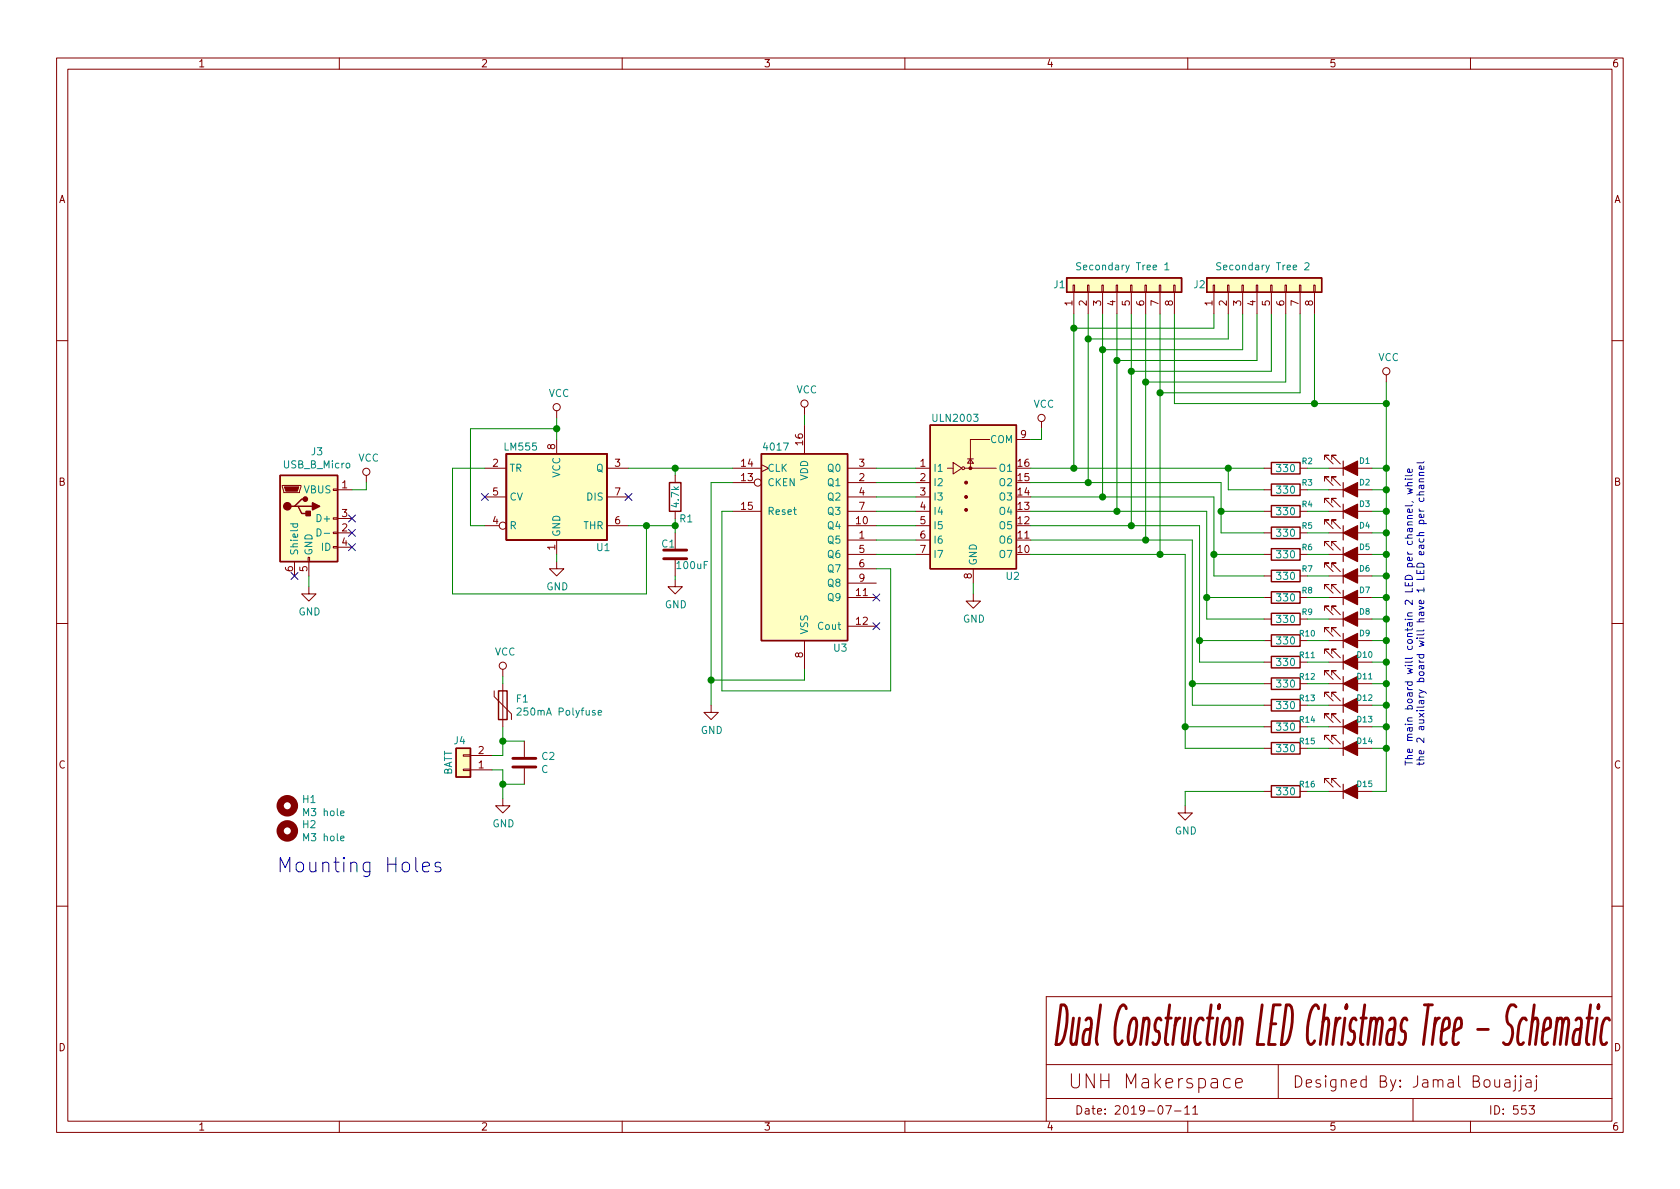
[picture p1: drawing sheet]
EESchema Schematic File Version 5
LIBS:PCB-cache
EELAYER 30 0
EELAYER END
$Descr A4 11693 8268
encoding utf-8
Sheet 1 1
Title "Dual Construction LED Christmas Tree"
Date "2019-07-11"
Rev ""
Comp "UNH Makerspace"
Comment1 "Jamal Bouajjaj"
Comment2 "553"
Comment3 ""
Comment4 ""
Comment5 ""
Comment6 ""
Comment7 ""
Comment8 ""
Comment9 ""
$EndDescr
$Comp
L Timer:LM555 U1
U 1 1
P 3875 3450
F 0 "U1" H 4200 3100 50  0000 C CNN
F 1 "LM555" H 3625 3800 50  0000 C CNN
F 2 "Package_DIP:DIP-8_W7.62mm_Socket_LongPads" H 3875 3450 50  0001 C CNN
F 3 "http://www.ti.com/lit/ds/symlink/lm555.pdf" H 3875 3450 50  0001 C CNN
	1    3875 3450
	1    0    0    -1  
$EndComp
$Comp
L Device:C C1
U 1 1
P 4700 3850
F 0 "C1" H 4600 3925 50  0000 L CNN
F 1 "100uF" H 4700 3775 50  0000 L CNN
F 2 "Capacitor_THT:CP_Radial_D5.0mm_P2.50mm" H 4738 3700 50  0001 C CNN
F 3 "~" H 4700 3850 50  0001 C CNN
	1    4700 3850
	1    0    0    -1  
$EndComp
Wire Wire Line
	4700 3600 4700 3650
Wire Wire Line
	4700 3650 4500 3650
Wire Wire Line
	4700 3700 4700 3650
Connection ~ 4700 3650
$Comp
L power:GND #PWR07
U 1 1
P 4700 4025
F 0 "#PWR07" H 4700 3775 50  0001 C CNN
F 1 "GND" H 4705 3852 50  0000 C CNN
F 2 "" H 4700 4025 50  0001 C CNN
F 3 "" H 4700 4025 50  0001 C CNN
	1    4700 4025
	1    0    0    -1  
$EndComp
Wire Wire Line
	4700 4025 4700 4000
NoConn ~ 4375 3450
Wire Wire Line
	4500 3650 4500 4125
Wire Wire Line
	4500 4125 3150 4125
Wire Wire Line
	3150 4125 3150 3250
Wire Wire Line
	3150 3250 3375 3250
Connection ~ 4500 3650
Wire Wire Line
	4500 3650 4375 3650
$Comp
L power:GND #PWR06
U 1 1
P 3875 3900
F 0 "#PWR06" H 3875 3650 50  0001 C CNN
F 1 "GND" H 3880 3727 50  0000 C CNN
F 2 "" H 3875 3900 50  0001 C CNN
F 3 "" H 3875 3900 50  0001 C CNN
	1    3875 3900
	1    0    0    -1  
$EndComp
Wire Wire Line
	3875 3900 3875 3850
Wire Wire Line
	3375 3650 3275 3650
Wire Wire Line
	3275 3650 3275 2975
Wire Wire Line
	3275 2975 3875 2975
Wire Wire Line
	3875 2975 3875 3050
$Comp
L power:VCC #PWR03
U 1 1
P 3875 2900
F 0 "#PWR03" H 3875 2750 50  0001 C CNN
F 1 "VCC" H 3892 3073 50  0000 C CNN
F 2 "" H 3875 2900 50  0001 C CNN
F 3 "" H 3875 2900 50  0001 C CNN
	1    3875 2900
	1    0    0    -1  
$EndComp
Wire Wire Line
	3875 2900 3875 2975
Connection ~ 3875 2975
NoConn ~ 3375 3450
$Comp
L Connector:USB_B_Micro J3
U 1 1
P 2150 3600
F 0 "J3" H 2207 4067 50  0000 C CNN
F 1 "USB_B_Micro" H 2207 3976 50  0000 C CNN
F 2 "Connector_USB:USB_Micro-B_Wuerth_614105150721_Vertical" H 2300 3550 50  0001 C CNN
F 3 "~" H 2300 3550 50  0001 C CNN
	1    2150 3600
	1    0    0    -1  
$EndComp
NoConn ~ 2450 3600
NoConn ~ 2450 3700
NoConn ~ 2450 3800
NoConn ~ 2050 4000
$Comp
L power:GND #PWR08
U 1 1
P 2150 4075
F 0 "#PWR08" H 2150 3825 50  0001 C CNN
F 1 "GND" H 2155 3902 50  0000 C CNN
F 2 "" H 2150 4075 50  0001 C CNN
F 3 "" H 2150 4075 50  0001 C CNN
	1    2150 4075
	1    0    0    -1  
$EndComp
$Comp
L power:VCC #PWR05
U 1 1
P 2550 3350
F 0 "#PWR05" H 2550 3200 50  0001 C CNN
F 1 "VCC" H 2567 3523 50  0000 C CNN
F 2 "" H 2550 3350 50  0001 C CNN
F 3 "" H 2550 3350 50  0001 C CNN
	1    2550 3350
	1    0    0    -1  
$EndComp
Wire Wire Line
	2550 3350 2550 3400
Wire Wire Line
	2550 3400 2450 3400
Wire Wire Line
	2150 4075 2150 4000
$Comp
L 4xxx:4017 U3
U 1 1
P 5600 3750
F 0 "U3" H 5850 3000 50  0000 C CNN
F 1 "4017" H 5400 4400 50  0000 C CNN
F 2 "Package_SO:SOIC-16_3.9x9.9mm_P1.27mm" H 5600 3750 50  0001 C CNN
F 3 "http://www.intersil.com/content/dam/Intersil/documents/cd40/cd4017bms-22bms.pdf" H 5600 3750 50  0001 C CNN
	1    5600 3750
	1    0    0    -1  
$EndComp
Wire Wire Line
	4375 3250 4700 3250
Wire Wire Line
	4700 3250 4700 3300
Wire Wire Line
	5100 3250 4700 3250
Connection ~ 4700 3250
Wire Wire Line
	5600 2875 5600 2950
Wire Wire Line
	5100 3350 4950 3350
$Comp
L power:GND #PWR013
U 1 1
P 8250 5600
F 0 "#PWR013" H 8250 5350 50  0001 C CNN
F 1 "GND" H 8255 5427 50  0000 C CNN
F 2 "" H 8250 5600 50  0001 C CNN
F 3 "" H 8250 5600 50  0001 C CNN
	1    8250 5600
	1    0    0    -1  
$EndComp
$Comp
L power:VCC #PWR02
U 1 1
P 5600 2875
F 0 "#PWR02" H 5600 2725 50  0001 C CNN
F 1 "VCC" H 5617 3048 50  0000 C CNN
F 2 "" H 5600 2875 50  0001 C CNN
F 3 "" H 5600 2875 50  0001 C CNN
	1    5600 2875
	1    0    0    -1  
$EndComp
$Comp
L power:GND #PWR012
U 1 1
P 4950 4900
F 0 "#PWR012" H 4950 4650 50  0001 C CNN
F 1 "GND" H 4955 4727 50  0000 C CNN
F 2 "" H 4950 4900 50  0001 C CNN
F 3 "" H 4950 4900 50  0001 C CNN
	1    4950 4900
	1    0    0    -1  
$EndComp
Wire Wire Line
	4950 3350 4950 4725
Wire Wire Line
	4950 4725 5600 4725
Wire Wire Line
	5600 4725 5600 4650
Connection ~ 4950 4725
Wire Wire Line
	4950 4725 4950 4900
NoConn ~ 6100 4150
NoConn ~ 6100 4350
$Comp
L Connector_Generic:Conn_01x08 J1
U 1 1
P 7775 1975
F 0 "J1" V 7775 2375 50  0000 C CNN
F 1 "Secondary Tree 1" V 7900 1600 50  0000 L CNN
F 2 "Connector_PinSocket_2.54mm:PinSocket_1x08_P2.54mm_Vertical" H 7775 1975 50  0001 C CNN
F 3 "~" H 7775 1975 50  0001 C CNN
	1    7775 1975
	0    -1   -1   0   
$EndComp
$Comp
L Transistor_Array:ULN2003 U2
U 1 1
P 6775 3450
F 0 "U2" H 7050 2900 50  0000 C CNN
F 1 "ULN2003" H 6650 4000 50  0000 C CNN
F 2 "Package_SO:SOIC-16_3.9x9.9mm_P1.27mm" H 6825 2900 50  0001 L CNN
F 3 "http://www.ti.com/lit/ds/symlink/uln2003a.pdf" H 6875 3250 50  0001 C CNN
	1    6775 3450
	1    0    0    -1  
$EndComp
Wire Wire Line
	6375 3250 6100 3250
Wire Wire Line
	6100 3350 6375 3350
Wire Wire Line
	6375 3450 6100 3450
Wire Wire Line
	6100 3550 6375 3550
Wire Wire Line
	6100 3650 6375 3650
Wire Wire Line
	6375 3750 6100 3750
Wire Wire Line
	6100 3850 6375 3850
$Comp
L power:GND #PWR09
U 1 1
P 6775 4125
F 0 "#PWR09" H 6775 3875 50  0001 C CNN
F 1 "GND" H 6780 3952 50  0000 C CNN
F 2 "" H 6775 4125 50  0001 C CNN
F 3 "" H 6775 4125 50  0001 C CNN
	1    6775 4125
	1    0    0    -1  
$EndComp
Wire Wire Line
	6775 4125 6775 4050
$Comp
L power:VCC #PWR04
U 1 1
P 7250 2975
F 0 "#PWR04" H 7250 2825 50  0001 C CNN
F 1 "VCC" H 7267 3148 50  0000 C CNN
F 2 "" H 7250 2975 50  0001 C CNN
F 3 "" H 7250 2975 50  0001 C CNN
	1    7250 2975
	1    0    0    -1  
$EndComp
Wire Wire Line
	7250 2975 7250 3050
Wire Wire Line
	7250 3050 7175 3050
$Comp
L Connector_Generic:Conn_01x08 J2
U 1 1
P 8750 1975
F 0 "J2" V 8750 2375 50  0000 C CNN
F 1 "Secondary Tree 2" V 8875 1600 50  0000 L CNN
F 2 "Connector_PinSocket_2.54mm:PinSocket_1x08_P2.54mm_Vertical" H 8750 1975 50  0001 C CNN
F 3 "~" H 8750 1975 50  0001 C CNN
	1    8750 1975
	0    -1   -1   0   
$EndComp
Wire Wire Line
	7175 3250 7475 3250
Wire Wire Line
	7475 3250 7475 2275
Wire Wire Line
	7575 2175 7575 2350
Wire Wire Line
	7575 3350 7175 3350
Wire Wire Line
	7175 3450 7675 3450
Wire Wire Line
	7775 2175 7775 2500
Wire Wire Line
	7775 3550 7175 3550
Wire Wire Line
	7175 3650 7875 3650
Wire Wire Line
	7875 3650 7875 2575
Wire Wire Line
	7975 2175 7975 2650
Wire Wire Line
	7975 3750 7175 3750
Wire Wire Line
	7175 3850 8075 3850
Wire Wire Line
	8075 3850 8075 2725
Wire Wire Line
	8450 2175 8450 2275
Wire Wire Line
	8450 2275 7475 2275
Connection ~ 7475 2275
Wire Wire Line
	7475 2275 7475 2175
Wire Wire Line
	8550 2175 8550 2350
Wire Wire Line
	8550 2350 7575 2350
Connection ~ 7575 2350
Wire Wire Line
	7575 2350 7575 3350
Wire Wire Line
	7675 2425 8650 2425
Wire Wire Line
	8650 2425 8650 2175
Wire Wire Line
	7675 2175 7675 2425
Connection ~ 7675 2425
Wire Wire Line
	7675 2425 7675 3450
Wire Wire Line
	8750 2175 8750 2500
Wire Wire Line
	8750 2500 7775 2500
Connection ~ 7775 2500
Wire Wire Line
	7775 2500 7775 3550
Wire Wire Line
	7875 2575 8850 2575
Wire Wire Line
	8850 2575 8850 2175
Connection ~ 7875 2575
Wire Wire Line
	7875 2575 7875 2175
Wire Wire Line
	7975 2650 8950 2650
Wire Wire Line
	8950 2650 8950 2175
Connection ~ 7975 2650
Wire Wire Line
	7975 2650 7975 3750
Wire Wire Line
	9050 2175 9050 2725
Wire Wire Line
	9050 2725 8075 2725
Connection ~ 8075 2725
Wire Wire Line
	8075 2725 8075 2175
Text Notes 9925 5325 1    50   ~ 0
The main board will contain 2 LED per channel, while \nthe 2 auxilary board will have 1 LED each per channel
Wire Wire Line
	7475 3250 8550 3250
Connection ~ 7475 3250
Wire Wire Line
	8800 3400 8550 3400
Wire Wire Line
	8550 3400 8550 3250
Connection ~ 8550 3250
Wire Wire Line
	8550 3250 8800 3250
Connection ~ 7575 3350
Connection ~ 7675 3450
Connection ~ 7775 3550
Connection ~ 7875 3650
Connection ~ 7975 3750
Connection ~ 8075 3850
$Comp
L power:VCC #PWR01
U 1 1
P 9650 2650
F 0 "#PWR01" H 9650 2500 50  0001 C CNN
F 1 "VCC" H 9667 2823 50  0000 C CNN
F 2 "" H 9650 2650 50  0001 C CNN
F 3 "" H 9650 2650 50  0001 C CNN
	1    9650 2650
	1    0    0    -1  
$EndComp
Wire Wire Line
	8175 2175 8175 2800
Wire Wire Line
	8175 2800 9150 2800
Wire Wire Line
	9150 2800 9150 2175
Connection ~ 9150 2800
Wire Wire Line
	5100 3550 5025 3550
Wire Wire Line
	5025 3550 5025 4800
Wire Wire Line
	5025 4800 6200 4800
Wire Wire Line
	6200 4800 6200 3950
Wire Wire Line
	6200 3950 6100 3950
$Comp
L Mechanical:MountingHole H1
U 1 1
P 2000 5600
F 0 "H1" H 2100 5646 50  0000 L CNN
F 1 "M3 hole" H 2100 5555 50  0000 L CNN
F 2 "MountingHole:MountingHole_3.2mm_M3_DIN965" H 2000 5600 50  0001 C CNN
F 3 "~" H 2000 5600 50  0001 C CNN
	1    2000 5600
	1    0    0    -1  
$EndComp
$Comp
L Mechanical:MountingHole H2
U 1 1
P 2000 5775
F 0 "H2" H 2100 5821 50  0000 L CNN
F 1 "M3 hole" H 2100 5730 50  0000 L CNN
F 2 "MountingHole:MountingHole_3.2mm_M3_DIN965" H 2000 5775 50  0001 C CNN
F 3 "~" H 2000 5775 50  0001 C CNN
	1    2000 5775
	1    0    0    -1  
$EndComp
Text Notes 1925 6075 0    100  ~ 0
Mounting Holes
$Comp
L Connector_Generic:Conn_01x02 J4
U 1 1
P 3225 5350
F 0 "J4" H 3250 5150 50  0000 C CNN
F 1 "BATT" V 3325 5300 50  0000 C CNN
F 2 "Connector_PinHeader_2.54mm:PinHeader_1x02_P2.54mm_Vertical" H 3225 5350 50  0001 C CNN
F 3 "~" H 3225 5350 50  0001 C CNN
	1    3225 5350
	-1   0    0    1   
$EndComp
$Comp
L power:GND #PWR011
U 1 1
P 3500 5550
F 0 "#PWR011" H 3500 5300 50  0001 C CNN
F 1 "GND" H 3505 5377 50  0000 C CNN
F 2 "" H 3500 5550 50  0001 C CNN
F 3 "" H 3500 5550 50  0001 C CNN
	1    3500 5550
	1    0    0    -1  
$EndComp
$Comp
L power:VCC #PWR010
U 1 1
P 3500 4700
F 0 "#PWR010" H 3500 4550 50  0001 C CNN
F 1 "VCC" H 3517 4873 50  0000 C CNN
F 2 "" H 3500 4700 50  0001 C CNN
F 3 "" H 3500 4700 50  0001 C CNN
	1    3500 4700
	1    0    0    -1  
$EndComp
$Comp
L Device:R R2
U 1 1
P 8950 3250
F 0 "R2" V 8900 3400 40  0000 C CNN
F 1 "330" V 8950 3250 50  0000 C CNN
F 2 "Resistor_SMD:R_1206_3216Metric_Pad1.42x1.75mm_HandSolder" V 8880 3250 50  0001 C CNN
F 3 "~" H 8950 3250 50  0001 C CNN
	1    8950 3250
	0    1    1    0   
$EndComp
Wire Wire Line
	9100 3250 9250 3250
$Comp
L Device:LED_ALT D1
U 1 1
P 9400 3250
F 0 "D1" H 9500 3200 40  0000 C CNN
F 1 "LED_ALT" H 9250 3300 30  0001 C CNN
F 2 "LED_THT:LED_D5.0mm_Horizontal_O1.27mm_Z3.0mm" H 9400 3250 50  0001 C CNN
F 3 "~" H 9400 3250 50  0001 C CNN
	1    9400 3250
	1    0    0    1   
$EndComp
$Comp
L Device:R R3
U 1 1
P 8950 3400
F 0 "R3" V 8900 3550 40  0000 C CNN
F 1 "330" V 8950 3400 50  0000 C CNN
F 2 "Resistor_SMD:R_1206_3216Metric_Pad1.42x1.75mm_HandSolder" V 8880 3400 50  0001 C CNN
F 3 "~" H 8950 3400 50  0001 C CNN
	1    8950 3400
	0    1    1    0   
$EndComp
$Comp
L Device:LED_ALT D2
U 1 1
P 9400 3400
F 0 "D2" H 9500 3350 40  0000 C CNN
F 1 "LED_ALT" H 9250 3450 30  0001 C CNN
F 2 "LED_THT:LED_D5.0mm_Horizontal_O1.27mm_Z3.0mm" H 9400 3400 50  0001 C CNN
F 3 "~" H 9400 3400 50  0001 C CNN
	1    9400 3400
	1    0    0    1   
$EndComp
Wire Wire Line
	9100 3400 9250 3400
$Comp
L Device:R R4
U 1 1
P 8950 3550
F 0 "R4" V 8900 3700 40  0000 C CNN
F 1 "330" V 8950 3550 50  0000 C CNN
F 2 "Resistor_SMD:R_1206_3216Metric_Pad1.42x1.75mm_HandSolder" V 8880 3550 50  0001 C CNN
F 3 "~" H 8950 3550 50  0001 C CNN
	1    8950 3550
	0    1    1    0   
$EndComp
$Comp
L Device:LED_ALT D3
U 1 1
P 9400 3550
F 0 "D3" H 9500 3500 40  0000 C CNN
F 1 "LED_ALT" H 9250 3600 30  0001 C CNN
F 2 "LED_THT:LED_D5.0mm_Horizontal_O1.27mm_Z3.0mm" H 9400 3550 50  0001 C CNN
F 3 "~" H 9400 3550 50  0001 C CNN
	1    9400 3550
	1    0    0    1   
$EndComp
Wire Wire Line
	9100 3550 9250 3550
$Comp
L Device:R R5
U 1 1
P 8950 3700
F 0 "R5" V 8900 3850 40  0000 C CNN
F 1 "330" V 8950 3700 50  0000 C CNN
F 2 "Resistor_SMD:R_1206_3216Metric_Pad1.42x1.75mm_HandSolder" V 8880 3700 50  0001 C CNN
F 3 "~" H 8950 3700 50  0001 C CNN
	1    8950 3700
	0    1    1    0   
$EndComp
$Comp
L Device:LED_ALT D4
U 1 1
P 9400 3700
F 0 "D4" H 9500 3650 40  0000 C CNN
F 1 "LED_ALT" H 9250 3750 30  0001 C CNN
F 2 "LED_THT:LED_D5.0mm_Horizontal_O1.27mm_Z3.0mm" H 9400 3700 50  0001 C CNN
F 3 "~" H 9400 3700 50  0001 C CNN
	1    9400 3700
	1    0    0    1   
$EndComp
Wire Wire Line
	9100 3700 9250 3700
$Comp
L Device:R R6
U 1 1
P 8950 3850
F 0 "R6" V 8900 4000 40  0000 C CNN
F 1 "330" V 8950 3850 50  0000 C CNN
F 2 "Resistor_SMD:R_1206_3216Metric_Pad1.42x1.75mm_HandSolder" V 8880 3850 50  0001 C CNN
F 3 "~" H 8950 3850 50  0001 C CNN
	1    8950 3850
	0    1    1    0   
$EndComp
$Comp
L Device:LED_ALT D5
U 1 1
P 9400 3850
F 0 "D5" H 9500 3800 40  0000 C CNN
F 1 "LED_ALT" H 9250 3900 30  0001 C CNN
F 2 "LED_THT:LED_D5.0mm_Horizontal_O1.27mm_Z3.0mm" H 9400 3850 50  0001 C CNN
F 3 "~" H 9400 3850 50  0001 C CNN
	1    9400 3850
	1    0    0    1   
$EndComp
Wire Wire Line
	9100 3850 9250 3850
$Comp
L Device:R R7
U 1 1
P 8950 4000
F 0 "R7" V 8900 4150 40  0000 C CNN
F 1 "330" V 8950 4000 50  0000 C CNN
F 2 "Resistor_SMD:R_1206_3216Metric_Pad1.42x1.75mm_HandSolder" V 8880 4000 50  0001 C CNN
F 3 "~" H 8950 4000 50  0001 C CNN
	1    8950 4000
	0    1    1    0   
$EndComp
$Comp
L Device:LED_ALT D6
U 1 1
P 9400 4000
F 0 "D6" H 9500 3950 40  0000 C CNN
F 1 "LED_ALT" H 9250 4050 30  0001 C CNN
F 2 "LED_THT:LED_D5.0mm_Horizontal_O1.27mm_Z3.0mm" H 9400 4000 50  0001 C CNN
F 3 "~" H 9400 4000 50  0001 C CNN
	1    9400 4000
	1    0    0    1   
$EndComp
Wire Wire Line
	9100 4000 9250 4000
$Comp
L Device:LED_ALT D7
U 1 1
P 9400 4150
F 0 "D7" H 9500 4100 40  0000 C CNN
F 1 "LED_ALT" H 9250 4200 30  0001 C CNN
F 2 "LED_THT:LED_D5.0mm_Horizontal_O1.27mm_Z3.0mm" H 9400 4150 50  0001 C CNN
F 3 "~" H 9400 4150 50  0001 C CNN
	1    9400 4150
	1    0    0    1   
$EndComp
$Comp
L Device:R R9
U 1 1
P 8950 4300
F 0 "R9" V 8900 4450 40  0000 C CNN
F 1 "330" V 8950 4300 50  0000 C CNN
F 2 "Resistor_SMD:R_1206_3216Metric_Pad1.42x1.75mm_HandSolder" V 8880 4300 50  0001 C CNN
F 3 "~" H 8950 4300 50  0001 C CNN
	1    8950 4300
	0    1    1    0   
$EndComp
$Comp
L Device:LED_ALT D8
U 1 1
P 9400 4300
F 0 "D8" H 9500 4250 40  0000 C CNN
F 1 "LED_ALT" H 9250 4350 30  0001 C CNN
F 2 "LED_THT:LED_D5.0mm_Horizontal_O1.27mm_Z3.0mm" H 9400 4300 50  0001 C CNN
F 3 "~" H 9400 4300 50  0001 C CNN
	1    9400 4300
	1    0    0    1   
$EndComp
$Comp
L Device:R R8
U 1 1
P 8950 4150
F 0 "R8" V 8900 4300 40  0000 C CNN
F 1 "330" V 8950 4150 50  0000 C CNN
F 2 "Resistor_SMD:R_1206_3216Metric_Pad1.42x1.75mm_HandSolder" V 8880 4150 50  0001 C CNN
F 3 "~" H 8950 4150 50  0001 C CNN
	1    8950 4150
	0    1    1    0   
$EndComp
Wire Wire Line
	9100 4150 9250 4150
Wire Wire Line
	9100 4300 9250 4300
$Comp
L Device:LED_ALT D9
U 1 1
P 9400 4450
F 0 "D9" H 9500 4400 40  0000 C CNN
F 1 "LED_ALT" H 9250 4500 30  0001 C CNN
F 2 "LED_THT:LED_D5.0mm_Horizontal_O1.27mm_Z3.0mm" H 9400 4450 50  0001 C CNN
F 3 "~" H 9400 4450 50  0001 C CNN
	1    9400 4450
	1    0    0    1   
$EndComp
$Comp
L Device:R R11
U 1 1
P 8950 4600
F 0 "R11" V 8900 4750 40  0000 C CNN
F 1 "330" V 8950 4600 50  0000 C CNN
F 2 "Resistor_SMD:R_1206_3216Metric_Pad1.42x1.75mm_HandSolder" V 8880 4600 50  0001 C CNN
F 3 "~" H 8950 4600 50  0001 C CNN
	1    8950 4600
	0    1    1    0   
$EndComp
$Comp
L Device:LED_ALT D10
U 1 1
P 9400 4600
F 0 "D10" H 9500 4550 40  0000 C CNN
F 1 "LED_ALT" H 9250 4650 30  0001 C CNN
F 2 "LED_THT:LED_D5.0mm_Horizontal_O1.27mm_Z3.0mm" H 9400 4600 50  0001 C CNN
F 3 "~" H 9400 4600 50  0001 C CNN
	1    9400 4600
	1    0    0    1   
$EndComp
$Comp
L Device:R R10
U 1 1
P 8950 4450
F 0 "R10" V 8900 4600 40  0000 C CNN
F 1 "330" V 8950 4450 50  0000 C CNN
F 2 "Resistor_SMD:R_1206_3216Metric_Pad1.42x1.75mm_HandSolder" V 8880 4450 50  0001 C CNN
F 3 "~" H 8950 4450 50  0001 C CNN
	1    8950 4450
	0    1    1    0   
$EndComp
Wire Wire Line
	9100 4450 9250 4450
Wire Wire Line
	9100 4600 9250 4600
$Comp
L Device:LED_ALT D11
U 1 1
P 9400 4750
F 0 "D11" H 9500 4700 40  0000 C CNN
F 1 "LED_ALT" H 9250 4800 30  0001 C CNN
F 2 "LED_THT:LED_D5.0mm_Horizontal_O1.27mm_Z3.0mm" H 9400 4750 50  0001 C CNN
F 3 "~" H 9400 4750 50  0001 C CNN
	1    9400 4750
	1    0    0    1   
$EndComp
$Comp
L Device:R R13
U 1 1
P 8950 4900
F 0 "R13" V 8900 5050 40  0000 C CNN
F 1 "330" V 8950 4900 50  0000 C CNN
F 2 "Resistor_SMD:R_1206_3216Metric_Pad1.42x1.75mm_HandSolder" V 8880 4900 50  0001 C CNN
F 3 "~" H 8950 4900 50  0001 C CNN
	1    8950 4900
	0    1    1    0   
$EndComp
$Comp
L Device:LED_ALT D12
U 1 1
P 9400 4900
F 0 "D12" H 9500 4850 40  0000 C CNN
F 1 "LED_ALT" H 9250 4950 30  0001 C CNN
F 2 "LED_THT:LED_D5.0mm_Horizontal_O1.27mm_Z3.0mm" H 9400 4900 50  0001 C CNN
F 3 "~" H 9400 4900 50  0001 C CNN
	1    9400 4900
	1    0    0    1   
$EndComp
$Comp
L Device:R R12
U 1 1
P 8950 4750
F 0 "R12" V 8900 4900 40  0000 C CNN
F 1 "330" V 8950 4750 50  0000 C CNN
F 2 "Resistor_SMD:R_1206_3216Metric_Pad1.42x1.75mm_HandSolder" V 8880 4750 50  0001 C CNN
F 3 "~" H 8950 4750 50  0001 C CNN
	1    8950 4750
	0    1    1    0   
$EndComp
Wire Wire Line
	9100 4750 9250 4750
Wire Wire Line
	9100 4900 9250 4900
$Comp
L Device:LED_ALT D13
U 1 1
P 9400 5050
F 0 "D13" H 9500 5000 40  0000 C CNN
F 1 "LED_ALT" H 9250 5100 30  0001 C CNN
F 2 "LED_THT:LED_D5.0mm_Horizontal_O1.27mm_Z3.0mm" H 9400 5050 50  0001 C CNN
F 3 "~" H 9400 5050 50  0001 C CNN
	1    9400 5050
	1    0    0    1   
$EndComp
$Comp
L Device:R R15
U 1 1
P 8950 5200
F 0 "R15" V 8900 5350 40  0000 C CNN
F 1 "330" V 8950 5200 50  0000 C CNN
F 2 "Resistor_SMD:R_1206_3216Metric_Pad1.42x1.75mm_HandSolder" V 8880 5200 50  0001 C CNN
F 3 "~" H 8950 5200 50  0001 C CNN
	1    8950 5200
	0    1    1    0   
$EndComp
$Comp
L Device:LED_ALT D14
U 1 1
P 9400 5200
F 0 "D14" H 9500 5150 40  0000 C CNN
F 1 "LED_ALT" H 9250 5250 30  0001 C CNN
F 2 "LED_THT:LED_D5.0mm_Horizontal_O1.27mm_Z3.0mm" H 9400 5200 50  0001 C CNN
F 3 "~" H 9400 5200 50  0001 C CNN
	1    9400 5200
	1    0    0    1   
$EndComp
$Comp
L Device:R R14
U 1 1
P 8950 5050
F 0 "R14" V 8900 5200 40  0000 C CNN
F 1 "330" V 8950 5050 50  0000 C CNN
F 2 "Resistor_SMD:R_1206_3216Metric_Pad1.42x1.75mm_HandSolder" V 8880 5050 50  0001 C CNN
F 3 "~" H 8950 5050 50  0001 C CNN
	1    8950 5050
	0    1    1    0   
$EndComp
Wire Wire Line
	9100 5050 9250 5050
Wire Wire Line
	9100 5200 9250 5200
$Comp
L Device:LED_ALT D15
U 1 1
P 9400 5500
F 0 "D15" H 9500 5450 40  0000 C CNN
F 1 "LED_ALT" H 9250 5550 30  0001 C CNN
F 2 "LED_THT:LED_D5.0mm_Horizontal_O1.27mm_Z3.0mm" H 9400 5500 50  0001 C CNN
F 3 "~" H 9400 5500 50  0001 C CNN
	1    9400 5500
	1    0    0    1   
$EndComp
$Comp
L Device:R R16
U 1 1
P 8950 5500
F 0 "R16" V 8900 5650 40  0000 C CNN
F 1 "330" V 8950 5500 50  0000 C CNN
F 2 "Resistor_SMD:R_1206_3216Metric_Pad1.42x1.75mm_HandSolder" V 8880 5500 50  0001 C CNN
F 3 "~" H 8950 5500 50  0001 C CNN
	1    8950 5500
	0    1    1    0   
$EndComp
Wire Wire Line
	9100 5500 9250 5500
Wire Wire Line
	7575 3350 8500 3350
Wire Wire Line
	8500 3350 8500 3550
Wire Wire Line
	8800 3700 8500 3700
Wire Wire Line
	8500 3700 8500 3550
Connection ~ 8500 3550
Wire Wire Line
	8500 3550 8800 3550
Wire Wire Line
	7675 3450 8450 3450
Wire Wire Line
	7775 3550 8400 3550
Wire Wire Line
	8450 3450 8450 3850
Wire Wire Line
	8450 3850 8800 3850
Wire Wire Line
	8800 4000 8450 4000
Wire Wire Line
	8450 4000 8450 3850
Connection ~ 8450 3850
Wire Wire Line
	8400 4150 8800 4150
Wire Wire Line
	8400 3550 8400 4150
Wire Wire Line
	8800 4300 8400 4300
Wire Wire Line
	8400 4300 8400 4150
Connection ~ 8400 4150
Wire Wire Line
	7875 3650 8350 3650
Wire Wire Line
	8350 3650 8350 4450
Wire Wire Line
	8350 4450 8800 4450
Wire Wire Line
	8800 4600 8350 4600
Wire Wire Line
	8350 4600 8350 4450
Connection ~ 8350 4450
Wire Wire Line
	8300 3750 8300 4750
Wire Wire Line
	8300 4750 8800 4750
Wire Wire Line
	7975 3750 8300 3750
Wire Wire Line
	8800 4900 8300 4900
Wire Wire Line
	8300 4900 8300 4750
Connection ~ 8300 4750
Wire Wire Line
	8250 3850 8250 5050
Wire Wire Line
	8250 5050 8800 5050
Wire Wire Line
	8075 3850 8250 3850
Wire Wire Line
	8800 5200 8250 5200
Wire Wire Line
	8250 5200 8250 5050
Connection ~ 8250 5050
Wire Wire Line
	8250 5600 8250 5500
Wire Wire Line
	8250 5500 8800 5500
Wire Wire Line
	9650 2650 9650 2800
Wire Wire Line
	9150 2800 9650 2800
Wire Wire Line
	9650 2800 9650 3250
Wire Wire Line
	9650 3250 9550 3250
Connection ~ 9650 2800
Wire Wire Line
	9650 3250 9650 3400
Wire Wire Line
	9650 3400 9550 3400
Connection ~ 9650 3250
Wire Wire Line
	9650 3400 9650 3550
Wire Wire Line
	9650 3550 9550 3550
Connection ~ 9650 3400
Wire Wire Line
	9650 3550 9650 3700
Wire Wire Line
	9650 3700 9550 3700
Connection ~ 9650 3550
Wire Wire Line
	9650 3850 9650 4000
Wire Wire Line
	9650 4150 9550 4150
Wire Wire Line
	9650 4000 9550 4000
Wire Wire Line
	9650 4000 9650 4150
Wire Wire Line
	9650 3850 9550 3850
Wire Wire Line
	9650 3700 9650 3850
Connection ~ 9650 4000
Connection ~ 9650 3850
Connection ~ 9650 3700
Wire Wire Line
	9650 4300 9650 4450
Wire Wire Line
	9650 4600 9550 4600
Wire Wire Line
	9650 4450 9550 4450
Wire Wire Line
	9650 4450 9650 4600
Wire Wire Line
	9650 4300 9550 4300
Wire Wire Line
	9650 4150 9650 4300
Connection ~ 9650 4450
Connection ~ 9650 4300
Connection ~ 9650 4150
Wire Wire Line
	9650 4750 9650 4900
Wire Wire Line
	9650 5050 9550 5050
Wire Wire Line
	9650 4900 9550 4900
Wire Wire Line
	9650 4900 9650 5050
Wire Wire Line
	9650 4750 9550 4750
Wire Wire Line
	9650 4600 9650 4750
Connection ~ 9650 4900
Connection ~ 9650 4750
Connection ~ 9650 4600
Wire Wire Line
	9650 5500 9550 5500
Wire Wire Line
	9650 5200 9550 5200
Wire Wire Line
	9650 5050 9650 5200
Connection ~ 9650 5200
Connection ~ 9650 5050
Wire Wire Line
	9650 5200 9650 5500
$Comp
L Device:R R1
U 1 1
P 4700 3450
F 0 "R1" H 4725 3300 50  0000 L CNN
F 1 "4.7k" V 4700 3450 50  0000 C CNN
F 2 "Resistor_THT:R_Axial_DIN0207_L6.3mm_D2.5mm_P10.16mm_Horizontal" V 4630 3450 50  0001 C CNN
F 3 "~" H 4700 3450 50  0001 C CNN
	1    4700 3450
	1    0    0    -1  
$EndComp
Wire Wire Line
	3500 5550 3500 5450
Wire Wire Line
	3425 5350 3500 5350
$Comp
L Device:C C2
U 1 1
P 3650 5300
F 0 "C2" H 3765 5346 50  0000 L CNN
F 1 "C" H 3765 5255 50  0000 L CNN
F 2 "Capacitor_SMD:C_1206_3216Metric_Pad1.42x1.75mm_HandSolder" H 3688 5150 50  0001 C CNN
F 3 "~" H 3650 5300 50  0001 C CNN
	1    3650 5300
	1    0    0    -1  
$EndComp
$Comp
L Device:Polyfuse F1
U 1 1
P 3500 4900
F 0 "F1" H 3588 4946 50  0000 L CNN
F 1 "250mA Polyfuse" H 3588 4855 50  0000 L CNN
F 2 "Fuse:Fuse_BelFuse_0ZRE0005FF_L8.3mm_W3.8mm" H 3550 4700 50  0001 L CNN
F 3 "~" H 3500 4900 50  0001 C CNN
	1    3500 4900
	1    0    0    -1  
$EndComp
Wire Wire Line
	3500 5050 3500 5150
Wire Wire Line
	3425 5250 3500 5250
Wire Wire Line
	3500 4750 3500 4700
Wire Wire Line
	3650 5150 3500 5150
Connection ~ 3500 5150
Wire Wire Line
	3500 5150 3500 5250
Wire Wire Line
	3650 5450 3500 5450
Connection ~ 3500 5450
Wire Wire Line
	3500 5450 3500 5350
$EndSCHEMATC
